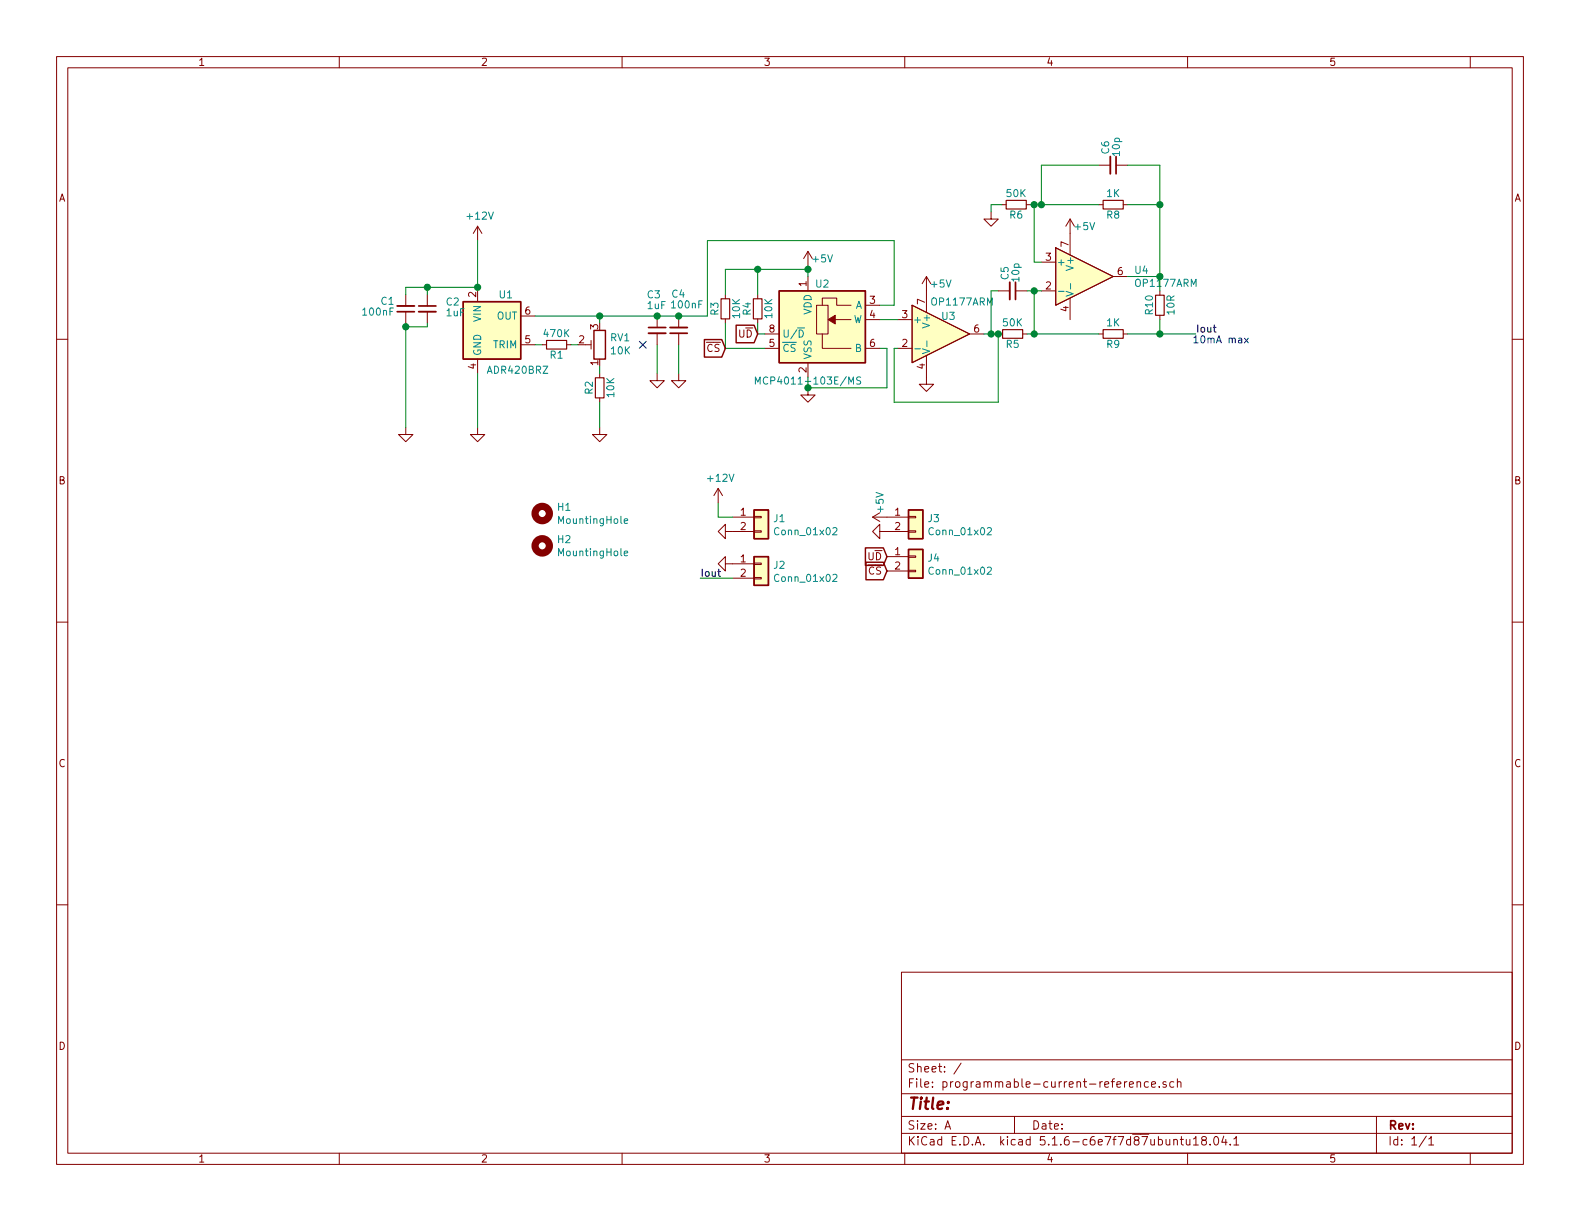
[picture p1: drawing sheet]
EESchema Schematic File Version 4
EELAYER 30 0
EELAYER END
$Descr A 11000 8500
encoding utf-8
Sheet 1 1
Title ""
Date ""
Rev ""
Comp ""
Comment1 ""
Comment2 ""
Comment3 ""
Comment4 ""
$EndDescr
$Comp
L Mechanical:MountingHole H2
U 1 1
P 3775 3800
F 0 "H2" H 3875 3846 50  0000 L CNN
F 1 "MountingHole" H 3875 3755 50  0000 L CNN
F 2 "MountingHole:MountingHole_2.7mm_M2.5" H 3775 3800 50  0001 C CNN
F 3 "~" H 3775 3800 50  0001 C CNN
	1    3775 3800
	1    0    0    -1  
$EndComp
$Comp
L Mechanical:MountingHole H1
U 1 1
P 3775 3575
F 0 "H1" H 3875 3621 50  0000 L CNN
F 1 "MountingHole" H 3875 3530 50  0000 L CNN
F 2 "MountingHole:MountingHole_2.7mm_M2.5" H 3775 3575 50  0001 C CNN
F 3 "~" H 3775 3575 50  0001 C CNN
	1    3775 3575
	1    0    0    -1  
$EndComp
$Comp
L Device:C_Small C1
U 1 1
P 2825 2150
F 0 "C1" H 2900 2100 50  0000 L CNN
F 1 "100nF" H 2900 2175 50  0000 L CNN
F 2 "Capacitor_SMD:C_0603_1608Metric" H 2825 2150 50  0001 C CNN
F 3 "~" H 2825 2150 50  0001 C CNN
	1    2825 2150
	-1   0    0    1   
$EndComp
Wire Wire Line
	5000 3500 5000 3600
$Comp
L power:GND #PWR09
U 1 1
P 5100 3925
F 0 "#PWR09" H 5100 3675 50  0001 C CNN
F 1 "GND" H 5105 3752 50  0001 C CNN
F 2 "" H 5100 3925 50  0001 C CNN
F 3 "" H 5100 3925 50  0001 C CNN
	1    5100 3925
	0    1    1    0   
$EndComp
Wire Wire Line
	5100 4025 4875 4025
Wire Wire Line
	5000 3600 5100 3600
Text Label 4875 4025 0    50   ~ 0
Iout
$Comp
L power:GND #PWR03
U 1 1
P 3325 2975
F 0 "#PWR03" H 3325 2725 50  0001 C CNN
F 1 "GND" H 3330 2802 50  0001 C CNN
F 2 "" H 3325 2975 50  0001 C CNN
F 3 "" H 3325 2975 50  0001 C CNN
	1    3325 2975
	1    0    0    -1  
$EndComp
$Comp
L power:GND #PWR01
U 1 1
P 2825 2975
F 0 "#PWR01" H 2825 2725 50  0001 C CNN
F 1 "GND" H 2830 2802 50  0001 C CNN
F 2 "" H 2825 2975 50  0001 C CNN
F 3 "" H 2825 2975 50  0001 C CNN
	1    2825 2975
	1    0    0    -1  
$EndComp
$Comp
L power:+12V #PWR02
U 1 1
P 3325 1675
F 0 "#PWR02" H 3325 1525 50  0001 C CNN
F 1 "+12V" H 3340 1848 50  0000 C CNN
F 2 "" H 3325 1675 50  0001 C CNN
F 3 "" H 3325 1675 50  0001 C CNN
	1    3325 1675
	1    0    0    -1  
$EndComp
Wire Wire Line
	2825 2050 2825 2000
Wire Wire Line
	2825 2000 2975 2000
NoConn ~ 4475 2400
$Comp
L power:+12V #PWR07
U 1 1
P 5000 3500
F 0 "#PWR07" H 5000 3350 50  0001 C CNN
F 1 "+12V" H 5015 3673 50  0000 C CNN
F 2 "" H 5000 3500 50  0001 C CNN
F 3 "" H 5000 3500 50  0001 C CNN
	1    5000 3500
	1    0    0    -1  
$EndComp
$Comp
L Device:C_Small C3
U 1 1
P 4575 2300
F 0 "C3" H 4500 2550 50  0000 L CNN
F 1 "1uF" H 4500 2475 50  0000 L CNN
F 2 "Capacitor_SMD:C_0603_1608Metric" H 4575 2300 50  0001 C CNN
F 3 "~" H 4575 2300 50  0001 C CNN
	1    4575 2300
	1    0    0    -1  
$EndComp
$Comp
L power:GND #PWR05
U 1 1
P 4575 2600
F 0 "#PWR05" H 4575 2350 50  0001 C CNN
F 1 "GND" H 4580 2427 50  0001 C CNN
F 2 "" H 4575 2600 50  0001 C CNN
F 3 "" H 4575 2600 50  0001 C CNN
	1    4575 2600
	1    0    0    -1  
$EndComp
Connection ~ 4575 2200
Wire Wire Line
	4575 2200 4175 2200
Wire Wire Line
	2975 2000 2975 2050
Wire Wire Line
	2975 2000 3325 2000
Wire Wire Line
	2975 2275 2825 2275
Wire Wire Line
	2825 2275 2825 2250
Connection ~ 2825 2275
Wire Wire Line
	2825 2275 2825 2975
$Comp
L Device:C_Small C2
U 1 1
P 2975 2150
F 0 "C2" H 3100 2200 50  0000 L CNN
F 1 "1uF" H 3100 2125 50  0000 L CNN
F 2 "Capacitor_SMD:C_0603_1608Metric" H 2975 2150 50  0001 C CNN
F 3 "~" H 2975 2150 50  0001 C CNN
	1    2975 2150
	1    0    0    -1  
$EndComp
$Comp
L Reference_Voltage:ADR425ARMZ U1
U 1 1
P 3425 2300
F 0 "U1" H 3575 2550 50  0000 R CNN
F 1 "ADR420BRZ" H 3825 2025 50  0000 R CNN
F 2 "Package_SO:MSOP-8_3x3mm_P0.65mm" H 3425 1800 50  0001 C CNN
F 3 "https://www.analog.com/media/en/technical-documentation/data-sheets/adr420_421_423_425.pdf" H 3425 2450 50  0001 C CNN
	1    3425 2300
	1    0    0    -1  
$EndComp
Wire Wire Line
	4575 2200 4725 2200
$Comp
L Device:C_Small C5
U 1 1
P 7050 2025
F 0 "C5" H 6875 1975 50  0000 L CNN
F 1 "10p" H 6850 2050 50  0000 L CNN
F 2 "Capacitor_SMD:C_0603_1608Metric" H 7050 2025 50  0001 C CNN
F 3 "~" H 7050 2025 50  0001 C CNN
	1    7050 2025
	0    1    1    0   
$EndComp
$Comp
L power:GND #PWR08
U 1 1
P 5100 3700
F 0 "#PWR08" H 5100 3450 50  0001 C CNN
F 1 "GND" H 5105 3527 50  0001 C CNN
F 2 "" H 5100 3700 50  0001 C CNN
F 3 "" H 5100 3700 50  0001 C CNN
	1    5100 3700
	0    1    1    0   
$EndComp
$Comp
L Device:C_Small C4
U 1 1
P 4725 2300
F 0 "C4" H 4675 2050 50  0000 L CNN
F 1 "100nF" H 4550 2125 50  0000 L CNN
F 2 "Capacitor_SMD:C_0603_1608Metric" H 4725 2300 50  0001 C CNN
F 3 "~" H 4725 2300 50  0001 C CNN
	1    4725 2300
	-1   0    0    1   
$EndComp
Wire Wire Line
	4725 2200 4925 2200
$Comp
L power:GND #PWR06
U 1 1
P 4725 2600
F 0 "#PWR06" H 4725 2350 50  0001 C CNN
F 1 "GND" H 4730 2427 50  0001 C CNN
F 2 "" H 4725 2600 50  0001 C CNN
F 3 "" H 4725 2600 50  0001 C CNN
	1    4725 2600
	1    0    0    -1  
$EndComp
$Comp
L Connector_Generic:Conn_01x02 J1
U 1 1
P 5300 3600
F 0 "J1" H 5380 3592 50  0000 L CNN
F 1 "Conn_01x02" H 5380 3501 50  0000 L CNN
F 2 "Connector_PinHeader_2.54mm:PinHeader_1x02_P2.54mm_Vertical" H 5300 3600 50  0001 C CNN
F 3 "~" H 5300 3600 50  0001 C CNN
	1    5300 3600
	1    0    0    -1  
$EndComp
$Comp
L Connector_Generic:Conn_01x02 J2
U 1 1
P 5300 3925
F 0 "J2" H 5380 3917 50  0000 L CNN
F 1 "Conn_01x02" H 5380 3826 50  0000 L CNN
F 2 "Connector_PinHeader_2.54mm:PinHeader_1x02_P2.54mm_Vertical" H 5300 3925 50  0001 C CNN
F 3 "~" H 5300 3925 50  0001 C CNN
	1    5300 3925
	1    0    0    -1  
$EndComp
Wire Wire Line
	3325 1675 3325 2000
Wire Wire Line
	2975 2250 2975 2275
Connection ~ 3325 2000
Connection ~ 2975 2000
Wire Wire Line
	4575 2400 4575 2600
Wire Wire Line
	4725 2400 4725 2600
$Comp
L Device:R_POT_TRIM RV1
U 1 1
P 4175 2400
F 0 "RV1" H 4105 2354 50  0000 R CNN
F 1 "10K" H 4105 2445 50  0000 R CNN
F 2 "Potentiometer_THT:Potentiometer_Bourns_3266W_Vertical" H 4175 2400 50  0001 C CNN
F 3 "~" H 4175 2400 50  0001 C CNN
	1    4175 2400
	-1   0    0    1   
$EndComp
$Comp
L Device:R_Small R1
U 1 1
P 3875 2400
F 0 "R1" V 3800 2400 50  0000 C CNN
F 1 "470K" V 3950 2400 50  0000 C CNN
F 2 "Resistor_SMD:R_0603_1608Metric" H 3875 2400 50  0001 C CNN
F 3 "~" H 3875 2400 50  0001 C CNN
	1    3875 2400
	0    -1   -1   0   
$EndComp
$Comp
L Device:R_Small R2
U 1 1
P 4175 2700
F 0 "R2" V 4100 2700 50  0000 C CNN
F 1 "10K" V 4250 2700 50  0000 C CNN
F 2 "Resistor_SMD:R_0603_1608Metric" H 4175 2700 50  0001 C CNN
F 3 "~" H 4175 2700 50  0001 C CNN
	1    4175 2700
	1    0    0    -1  
$EndComp
$Comp
L power:GND #PWR04
U 1 1
P 4175 2975
F 0 "#PWR04" H 4175 2725 50  0001 C CNN
F 1 "GND" H 4180 2802 50  0001 C CNN
F 2 "" H 4175 2975 50  0001 C CNN
F 3 "" H 4175 2975 50  0001 C CNN
	1    4175 2975
	1    0    0    -1  
$EndComp
Wire Wire Line
	4175 2550 4175 2600
Wire Wire Line
	4175 2800 4175 2975
Wire Wire Line
	3325 2600 3325 2975
Wire Wire Line
	3725 2400 3775 2400
Wire Wire Line
	3975 2400 4025 2400
Wire Wire Line
	4175 2250 4175 2200
Connection ~ 4175 2200
Wire Wire Line
	4175 2200 3725 2200
$Comp
L Amplifier_Operational:OP1177ARM U3
U 1 1
P 6550 2325
F 0 "U3" H 6550 2450 50  0000 L CNN
F 1 "OP1177ARM" H 6475 2550 50  0000 L CNN
F 2 "Package_SO:MSOP-8_3x3mm_P0.65mm" H 6550 2025 50  0001 C CNN
F 3 "https://www.analog.com/media/en/technical-documentation/data-sheets/OP1177_2177_4177.pdf" H 6550 2325 50  0001 C CNN
	1    6550 2325
	1    0    0    -1  
$EndComp
$Comp
L Amplifier_Operational:OP1177ARM U4
U 1 1
P 7550 1925
F 0 "U4" H 7894 1971 50  0000 L CNN
F 1 "OP1177ARM" H 7894 1880 50  0000 L CNN
F 2 "Package_SO:MSOP-8_3x3mm_P0.65mm" H 7550 1625 50  0001 C CNN
F 3 "https://www.analog.com/media/en/technical-documentation/data-sheets/OP1177_2177_4177.pdf" H 7550 1925 50  0001 C CNN
	1    7550 1925
	1    0    0    -1  
$EndComp
Wire Wire Line
	4925 2200 4925 1675
Wire Wire Line
	6225 1675 6225 2125
Wire Wire Line
	5325 2325 5275 2325
Wire Wire Line
	5625 1850 5625 1875
Wire Wire Line
	5625 1875 5275 1875
Connection ~ 5625 1875
Wire Wire Line
	5625 1875 5625 1925
$Comp
L power:+5V #PWR010
U 1 1
P 5625 1850
F 0 "#PWR010" H 5625 1700 50  0001 C CNN
F 1 "+5V" H 5725 1900 50  0000 C CNN
F 2 "" H 5625 1850 50  0001 C CNN
F 3 "" H 5625 1850 50  0001 C CNN
	1    5625 1850
	1    0    0    -1  
$EndComp
$Comp
L Device:R_Small R4
U 1 1
P 5275 2150
F 0 "R4" V 5200 2150 50  0000 C CNN
F 1 "10K" V 5350 2150 50  0000 C CNN
F 2 "Resistor_SMD:R_0603_1608Metric" H 5275 2150 50  0001 C CNN
F 3 "~" H 5275 2150 50  0001 C CNN
	1    5275 2150
	1    0    0    -1  
$EndComp
Connection ~ 4725 2200
$Comp
L Device:R_Small R3
U 1 1
P 5050 2150
F 0 "R3" V 4975 2150 50  0000 C CNN
F 1 "10K" V 5125 2150 50  0000 C CNN
F 2 "Resistor_SMD:R_0603_1608Metric" H 5050 2150 50  0001 C CNN
F 3 "~" H 5050 2150 50  0001 C CNN
	1    5050 2150
	1    0    0    -1  
$EndComp
Wire Wire Line
	5275 2050 5275 1875
Connection ~ 5275 1875
Wire Wire Line
	5050 2050 5050 1875
Wire Wire Line
	5275 2325 5275 2250
Wire Wire Line
	5050 2425 5050 2250
Wire Wire Line
	5050 2425 5325 2425
Wire Wire Line
	5050 1875 5275 1875
Text GLabel 5275 2325 0    50   Input ~ 0
U~D
Text GLabel 5050 2425 0    50   Input ~ 0
~CS
Wire Wire Line
	4925 1675 6225 1675
$Comp
L Potentiometer_Digital:MCP4011-xxxxMS U2
U 1 1
P 5725 2325
F 0 "U2" H 5725 2675 50  0000 C CNN
F 1 "MCP4011-103E/MS" H 5625 2000 50  0000 C CNN
F 2 "Package_SO:MSOP-8_3x3mm_P0.65mm" H 5775 2075 50  0001 L CNN
F 3 "http://ww1.microchip.com/downloads/en/DeviceDoc/21978c.pdf, MSOP-8" H 5775 1775 50  0001 L CNN
	1    5725 2325
	1    0    0    -1  
$EndComp
Wire Wire Line
	6225 2125 6125 2125
Wire Wire Line
	6125 2225 6250 2225
Wire Wire Line
	6125 2425 6175 2425
Wire Wire Line
	6175 2425 6175 2700
Wire Wire Line
	6175 2700 5625 2700
Wire Wire Line
	5625 2700 5625 2625
Wire Wire Line
	6250 2425 6225 2425
Wire Wire Line
	6225 2800 6950 2800
Wire Wire Line
	6950 2800 6950 2325
Wire Wire Line
	6950 2325 6900 2325
Wire Wire Line
	6225 2425 6225 2800
$Comp
L power:GND #PWR011
U 1 1
P 5625 2700
F 0 "#PWR011" H 5625 2450 50  0001 C CNN
F 1 "GND" H 5630 2527 50  0001 C CNN
F 2 "" H 5625 2700 50  0001 C CNN
F 3 "" H 5625 2700 50  0001 C CNN
	1    5625 2700
	1    0    0    -1  
$EndComp
Connection ~ 5625 2700
$Comp
L Device:R_Small R5
U 1 1
P 7050 2325
F 0 "R5" V 6975 2325 50  0000 C CNN
F 1 "50K" V 7125 2325 50  0000 C CNN
F 2 "Resistor_SMD:R_0603_1608Metric" H 7050 2325 50  0001 C CNN
F 3 "~" H 7050 2325 50  0001 C CNN
	1    7050 2325
	0    -1   -1   0   
$EndComp
Connection ~ 6950 2325
$Comp
L Device:R_Small R9
U 1 1
P 7750 2325
F 0 "R9" V 7675 2325 50  0000 C CNN
F 1 "1K" V 7825 2325 50  0000 C CNN
F 2 "Resistor_SMD:R_0603_1608Metric" H 7750 2325 50  0001 C CNN
F 3 "~" H 7750 2325 50  0001 C CNN
	1    7750 2325
	0    -1   -1   0   
$EndComp
$Comp
L Device:R_Small R10
U 1 1
P 8075 2125
F 0 "R10" V 8000 2125 50  0000 C CNN
F 1 "10R" V 8150 2125 50  0000 C CNN
F 2 "Resistor_SMD:R_0603_1608Metric" H 8075 2125 50  0001 C CNN
F 3 "~" H 8075 2125 50  0001 C CNN
	1    8075 2125
	1    0    0    -1  
$EndComp
$Comp
L Device:R_Small R6
U 1 1
P 7075 1425
F 0 "R6" V 7000 1425 50  0000 C CNN
F 1 "50K" V 7150 1425 50  0000 C CNN
F 2 "Resistor_SMD:R_0603_1608Metric" H 7075 1425 50  0001 C CNN
F 3 "~" H 7075 1425 50  0001 C CNN
	1    7075 1425
	0    -1   -1   0   
$EndComp
$Comp
L Device:R_Small R8
U 1 1
P 7750 1425
F 0 "R8" V 7675 1425 50  0000 C CNN
F 1 "1K" V 7825 1425 50  0000 C CNN
F 2 "Resistor_SMD:R_0603_1608Metric" H 7750 1425 50  0001 C CNN
F 3 "~" H 7750 1425 50  0001 C CNN
	1    7750 1425
	0    -1   -1   0   
$EndComp
$Comp
L Device:C_Small C6
U 1 1
P 7750 1150
F 0 "C6" H 7575 1100 50  0000 L CNN
F 1 "10p" H 7550 1175 50  0000 L CNN
F 2 "Capacitor_SMD:C_0603_1608Metric" H 7750 1150 50  0001 C CNN
F 3 "~" H 7750 1150 50  0001 C CNN
	1    7750 1150
	0    1    1    0   
$EndComp
$Comp
L power:+5V #PWR017
U 1 1
P 7450 1625
F 0 "#PWR017" H 7450 1475 50  0001 C CNN
F 1 "+5V" H 7550 1675 50  0000 C CNN
F 2 "" H 7450 1625 50  0001 C CNN
F 3 "" H 7450 1625 50  0001 C CNN
	1    7450 1625
	1    0    0    -1  
$EndComp
Wire Wire Line
	7200 2025 7200 2325
Wire Wire Line
	7200 2325 7150 2325
Wire Wire Line
	7200 2325 7650 2325
Connection ~ 7200 2325
Wire Wire Line
	7850 2325 8075 2325
Wire Wire Line
	8075 2325 8075 2225
Wire Wire Line
	8075 2025 8075 1925
Wire Wire Line
	8075 1925 7850 1925
Wire Wire Line
	7250 1825 7200 1825
Wire Wire Line
	7200 1825 7200 1425
Wire Wire Line
	7200 1425 7175 1425
Wire Wire Line
	7200 1425 7250 1425
Connection ~ 7200 1425
Wire Wire Line
	7250 1425 7250 1150
Wire Wire Line
	7250 1150 7650 1150
Connection ~ 7250 1425
Wire Wire Line
	7250 1425 7650 1425
Wire Wire Line
	7850 1150 8075 1150
Wire Wire Line
	8075 1150 8075 1425
Connection ~ 8075 1925
Wire Wire Line
	7850 1425 8075 1425
Connection ~ 8075 1425
Wire Wire Line
	8075 1425 8075 1925
Wire Wire Line
	8075 2325 8325 2325
Connection ~ 8075 2325
Text Label 8325 2325 0    50   ~ 0
Iout
Wire Wire Line
	7150 2025 7200 2025
Connection ~ 7200 2025
Wire Wire Line
	7200 2025 7250 2025
Wire Wire Line
	6950 2025 6900 2025
Wire Wire Line
	6900 2025 6900 2325
Connection ~ 6900 2325
Wire Wire Line
	6900 2325 6850 2325
$Comp
L power:+5V #PWR012
U 1 1
P 6450 2025
F 0 "#PWR012" H 6450 1875 50  0001 C CNN
F 1 "+5V" H 6550 2075 50  0000 C CNN
F 2 "" H 6450 2025 50  0001 C CNN
F 3 "" H 6450 2025 50  0001 C CNN
	1    6450 2025
	1    0    0    -1  
$EndComp
$Comp
L power:GND #PWR014
U 1 1
P 6900 1475
F 0 "#PWR014" H 6900 1225 50  0001 C CNN
F 1 "GND" H 6905 1302 50  0001 C CNN
F 2 "" H 6900 1475 50  0001 C CNN
F 3 "" H 6900 1475 50  0001 C CNN
	1    6900 1475
	1    0    0    -1  
$EndComp
Wire Wire Line
	6975 1425 6900 1425
Wire Wire Line
	6900 1425 6900 1475
$Comp
L power:GND #PWR013
U 1 1
P 6450 2625
F 0 "#PWR013" H 6450 2375 50  0001 C CNN
F 1 "GND" H 6455 2452 50  0001 C CNN
F 2 "" H 6450 2625 50  0001 C CNN
F 3 "" H 6450 2625 50  0001 C CNN
	1    6450 2625
	1    0    0    -1  
$EndComp
Text Notes 8300 2400 0    50   ~ 0
10mA max
$Comp
L Connector_Generic:Conn_01x02 J3
U 1 1
P 6375 3600
F 0 "J3" H 6455 3592 50  0000 L CNN
F 1 "Conn_01x02" H 6455 3501 50  0000 L CNN
F 2 "Connector_PinHeader_2.54mm:PinHeader_1x02_P2.54mm_Vertical" H 6375 3600 50  0001 C CNN
F 3 "~" H 6375 3600 50  0001 C CNN
	1    6375 3600
	1    0    0    -1  
$EndComp
$Comp
L power:GND #PWR021
U 1 1
P 6175 3700
F 0 "#PWR021" H 6175 3450 50  0001 C CNN
F 1 "GND" H 6180 3527 50  0001 C CNN
F 2 "" H 6175 3700 50  0001 C CNN
F 3 "" H 6175 3700 50  0001 C CNN
	1    6175 3700
	0    1    1    0   
$EndComp
$Comp
L power:+5V #PWR020
U 1 1
P 6175 3600
F 0 "#PWR020" H 6175 3450 50  0001 C CNN
F 1 "+5V" H 6275 3650 50  0000 C CNN
F 2 "" H 6175 3600 50  0001 C CNN
F 3 "" H 6175 3600 50  0001 C CNN
	1    6175 3600
	0    -1   -1   0   
$EndComp
$Comp
L Connector_Generic:Conn_01x02 J4
U 1 1
P 6375 3875
F 0 "J4" H 6455 3867 50  0000 L CNN
F 1 "Conn_01x02" H 6455 3776 50  0000 L CNN
F 2 "Connector_PinHeader_2.54mm:PinHeader_1x02_P2.54mm_Vertical" H 6375 3875 50  0001 C CNN
F 3 "~" H 6375 3875 50  0001 C CNN
	1    6375 3875
	1    0    0    -1  
$EndComp
Text GLabel 6175 3975 0    50   Input ~ 0
~CS
Text GLabel 6175 3875 0    50   Input ~ 0
U~D
$EndSCHEMATC
